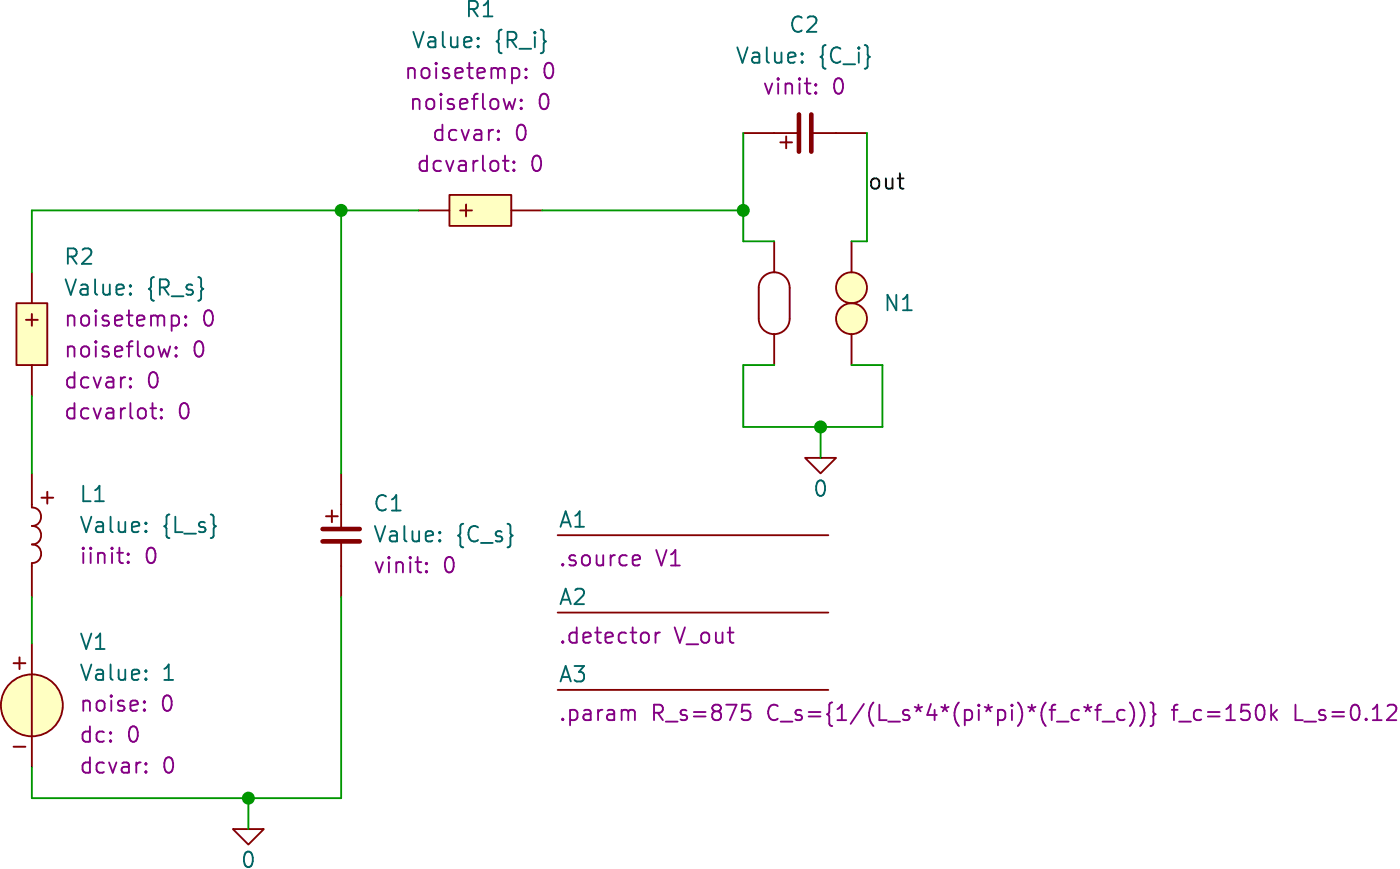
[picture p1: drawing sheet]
(kicad_sch
 (version 20231120)
 (generator "eeschema")
 (generator_version "8.0")
 (paper "A4")
 (title_block
  (title "A1_Ideal_controller_TF"))
 (lib_symbols
  (symbol "SLiCAP:C"
   (pin_numbers hide)
   (pin_names
    (offset 1.016) hide) (exclude_from_sim no) (in_bom yes) (on_board yes)
   (property "Reference" "C?" (at 2.54 3.81 0) (effects (font (size 1.27 1.27)) (justify left)))
   (property "Value" "?" (at 2.54 1.27 0) (show_name) (effects (font (size 1.27 1.27)) (justify left)))
   (property "Footprint" "" (at 2.54 -1.27 0) (effects (font (size 1.27 1.27)) (hide yes)))
   (property "Datasheet" "" (at 2.54 -1.27 0) (effects (font (size 1.27 1.27)) (hide yes)))
   (property "Description" "Capacitor" (at 7.112 -6.096 0) (effects (font (size 1.27 1.27)) (hide yes)))
   (property "model" "C" (at 2.54 -3.81 0) (show_name) (effects (font (size 1.27 1.27)) (justify left) (hide yes)))
   (property "vinit" "0" (at 2.54 -1.27 0) (show_name) (effects (font (size 1.27 1.27)) (justify left)))
   (symbol "C_0_0"
    (text "+" (at -0.762 1.651 0) (effects (font (size 1.27 1.27)))))
   (symbol "C_0_1"
    (polyline (pts (xy -1.524 -0.508) (xy 1.524 -0.508)) (stroke (width 0.381) (type solid)) (fill (type none)))
    (polyline (pts (xy -1.524 0.508) (xy 1.524 0.508)) (stroke (width 0.381) (type solid)) (fill (type none)))
    (polyline (pts (xy 0 -2.54) (xy 0 -0.508)) (stroke (width 0) (type solid)) (fill (type none)))
    (polyline (pts (xy 0 2.54) (xy 0 0.508)) (stroke (width 0) (type solid)) (fill (type none))))
   (symbol "C_1_0"
    (pin passive line (at 0 5.08 270) (length 2.54) (name "1" (effects (font (size 1.27 1.27)))) (number "1" (effects (font (size 1.27 1.27)))))
    (pin passive line (at 0 -5.08 90) (length 2.54) (name "2" (effects (font (size 1.27 1.27)))) (number "2" (effects (font (size 1.27 1.27)))))))
  (symbol "SLiCAP:Command"
   (pin_numbers hide)
   (pin_names
    (offset 0) hide) (exclude_from_sim no) (in_bom yes) (on_board yes)
   (property "Reference" "A?" (at 0 1.27 0) (do_not_autoplace) (effects (font (size 1.27 1.27)) (justify left)))
   (property "Value" "" (at 0 -0.635 0) (effects (font (size 1.27 1.27)) (justify left) (hide yes)))
   (property "Footprint" "" (at 0 -1.27 0) (effects (font (size 1.27 1.27)) (justify left) (hide yes)))
   (property "Datasheet" "" (at 0 -1.27 0) (effects (font (size 1.27 1.27)) (justify left) (hide yes)))
   (property "Description" "SLiCAP command (.lib, .param, .model. subckt}" (at 23.114 -4.064 0) (effects (font (size 1.27 1.27)) (hide yes)))
   (property "command" "?" (at 0 -1.905 0) (do_not_autoplace) (effects (font (size 1.27 1.27)) (justify left)))
   (symbol "Command_0_1"
    (polyline (pts (xy 0 0) (xy 22.225 0)) (stroke (width 0) (type default)) (fill (type none)))))
  (symbol "SLiCAP:GND"
   (power)
   (pin_numbers hide)
   (pin_names
    (offset 0) hide) (exclude_from_sim no) (in_bom yes) (on_board yes)
   (property "Reference" "#0" (at 0 -5.08 0) (effects (font (size 1.27 1.27)) (hide yes)))
   (property "Value" "0" (at 0 -2.54 0) (do_not_autoplace) (effects (font (size 1.27 1.27))))
   (property "Footprint" "" (at 0 0 0) (effects (font (size 1.27 1.27)) (hide yes)))
   (property "Datasheet" "" (at 0 -10.16 0) (effects (font (size 1.27 1.27)) (hide yes)))
   (property "Description" "0V reference potential" (at 0 -7.62 0) (effects (font (size 1.27 1.27)) (hide yes)))
   (symbol "GND_0_1"
    (polyline (pts (xy -1.27 0) (xy 0 -1.27) (xy 1.27 0) (xy -1.27 0)) (stroke (width 0) (type default)) (fill (type none))))
   (symbol "GND_1_1"
    (pin power_in line (at 0 0 0) (length 0) (name "~" (effects (font (size 1.016 1.016)))) (number "1" (effects (font (size 1.016 1.016)))))))
  (symbol "SLiCAP:L"
   (pin_numbers hide)
   (pin_names
    (offset 1.016) hide) (exclude_from_sim no) (in_bom yes) (on_board yes)
   (property "Reference" "L?" (at 2.54 3.81 0) (effects (font (size 1.27 1.27)) (justify left)))
   (property "Value" "?" (at 2.54 1.27 0) (show_name) (effects (font (size 1.27 1.27)) (justify left)))
   (property "Footprint" "" (at 3.175 -3.175 0) (effects (font (size 1.27 1.27)) (hide yes)))
   (property "Datasheet" "" (at 3.175 -3.175 0) (effects (font (size 1.27 1.27)) (hide yes)))
   (property "Description" "Inductor" (at 6.35 -5.334 0) (effects (font (size 1.27 1.27)) (hide yes)))
   (property "model" "L" (at 2.286 -3.302 0) (show_name) (effects (font (size 1.27 1.27)) (justify left) (hide yes)))
   (property "iinit" "0" (at 5.715 -1.27 0) (show_name) (effects (font (size 1.27 1.27))))
   (symbol "L_0_0"
    (text "+" (at 1.27 3.175 0) (effects (font (size 1.27 1.27)))))
   (symbol "L_0_1"
    (arc (start 0 -2.286) (mid 0.759 -1.524) (end 0 -0.762) (stroke (width 0) (type solid)) (fill (type none)))
    (arc (start 0 -0.762) (mid 0.759 0) (end 0 0.762) (stroke (width 0) (type solid)) (fill (type none)))
    (polyline (pts (xy 0 -2.54) (xy 0 -2.286)) (stroke (width 0) (type solid)) (fill (type none)))
    (polyline (pts (xy 0 2.286) (xy 0 2.54)) (stroke (width 0) (type solid)) (fill (type none)))
    (arc (start 0 0.762) (mid 0.759 1.524) (end 0 2.286) (stroke (width 0) (type solid)) (fill (type none))))
   (symbol "L_1_0"
    (pin passive line (at 0 5.08 270) (length 2.54) (name "1" (effects (font (size 1.27 1.27)))) (number "1" (effects (font (size 1.27 1.27)))))
    (pin passive line (at 0 -5.08 90) (length 2.54) (name "2" (effects (font (size 1.27 1.27)))) (number "2" (effects (font (size 1.27 1.27)))))))
  (symbol "SLiCAP:N"
   (pin_numbers hide)
   (pin_names
    (offset 0) hide) (exclude_from_sim no) (in_bom yes) (on_board yes)
   (property "Reference" "N?" (at 1.905 0 0) (effects (font (size 1.27 1.27)) (justify left)))
   (property "Value" "" (at 6.35 -0.635 0) (effects (font (size 1.27 1.27)) (justify left) (hide yes)))
   (property "Footprint" "" (at 0 -1.27 0) (effects (font (size 1.27 1.27)) (justify left) (hide yes)))
   (property "Datasheet" "" (at 0 -1.27 0) (effects (font (size 1.27 1.27)) (justify left) (hide yes)))
   (property "Description" "Nullor" (at 5.08 -4.064 0) (effects (font (size 1.27 1.27)) (hide yes)))
   (property "model" "N" (at 1.905 -1.905 0) (show_name) (effects (font (size 1.27 1.27)) (justify left) (hide yes)))
   (symbol "N_0_1"
    (arc (start -7.62 -1.27) (mid -7.248 -2.168) (end -6.35 -2.54) (stroke (width 0) (type default)) (fill (type none)))
    (arc (start -6.35 -2.54) (mid -5.452 -2.168) (end -5.08 -1.27) (stroke (width 0) (type default)) (fill (type none)))
    (arc (start -6.3499 2.5401) (mid -7.2479 2.1681) (end -7.6199 1.2701) (stroke (width 0) (type default)) (fill (type none)))
    (arc (start -5.0799 1.2701) (mid -5.4519 2.1681) (end -6.3499 2.5401) (stroke (width 0) (type default)) (fill (type none)))
    (polyline (pts (xy -7.62 1.27) (xy -7.62 -1.27)) (stroke (width 0) (type default)) (fill (type none))))
   (symbol "N_1_0"
    (pin power_out line (at 0 5.08 270) (length 2.54) (name "outP" (effects (font (size 1.27 1.27)))) (number "1" (effects (font (size 1.27 1.27)))))
    (pin power_out line (at 0 -5.08 90) (length 2.54) (name "outN" (effects (font (size 1.27 1.27)))) (number "2" (effects (font (size 1.27 1.27))))))
   (symbol "N_1_1"
    (circle (center 0 -1.27) (radius 1.27) (stroke (width 0) (type default)) (fill (type background)))
    (polyline (pts (xy -5.08 1.27) (xy -5.08 -1.27)) (stroke (width 0) (type default)) (fill (type background)))
    (circle (center 0 1.27) (radius 1.27) (stroke (width 0) (type default)) (fill (type background)))
    (pin input line (at -6.35 5.08 270) (length 2.54) (name "inp" (effects (font (size 1.27 1.27)))) (number "3" (effects (font (size 1.27 1.27)))))
    (pin input line (at -6.35 -5.08 90) (length 2.54) (name "inN" (effects (font (size 1.27 1.27)))) (number "4" (effects (font (size 1.27 1.27)))))))
  (symbol "SLiCAP:R"
   (pin_numbers hide)
   (pin_names
    (offset 1.016) hide) (exclude_from_sim no) (in_bom yes) (on_board yes)
   (property "Reference" "R?" (at 1.905 3.81 0) (effects (font (size 1.27 1.27)) (justify left)))
   (property "Value" "?" (at 1.905 1.905 0) (show_name) (effects (font (size 1.27 1.27)) (justify left)))
   (property "Footprint" "" (at 0.635 -3.175 0) (effects (font (size 1.27 1.27)) (hide yes)))
   (property "Datasheet" "" (at 0.635 -3.175 0) (effects (font (size 1.27 1.27)) (hide yes)))
   (property "Description" "Resistor (cannot have zero resistance)" (at 21.082 -5.842 0) (effects (font (size 1.27 1.27)) (hide yes)))
   (property "model" "R" (at 1.905 -3.81 0) (show_name) (effects (font (size 1.27 1.27)) (justify left) (hide yes)))
   (property "noisetemp" "0" (at 1.905 0 0) (show_name) (effects (font (size 1.27 1.27)) (justify left)))
   (property "noiseflow" "0" (at 15.24 0 0) (show_name) (effects (font (size 1.27 1.27)) (justify left)))
   (property "dcvar" "0" (at 1.905 -1.905 0) (show_name) (effects (font (size 1.27 1.27)) (justify left)))
   (property "dcvarlot" "0" (at 15.24 -1.905 0) (show_name) (effects (font (size 1.27 1.27)) (justify left)))
   (symbol "R_0_0"
    (text "+" (at 0 1.27 0) (effects (font (size 1.27 1.27)))))
   (symbol "R_1_0"
    (pin passive line (at 0 5.08 270) (length 2.54) (name "1" (effects (font (size 1.27 1.27)))) (number "1" (effects (font (size 1.27 1.27)))))
    (pin passive line (at 0 -5.08 90) (length 2.54) (name "2" (effects (font (size 1.27 1.27)))) (number "2" (effects (font (size 1.27 1.27))))))
   (symbol "R_1_1"
    (rectangle (start -1.27 2.54) (end 1.27 -2.54) (stroke (width 0) (type solid)) (fill (type background)))))
  (symbol "SLiCAP:V"
   (pin_numbers hide)
   (pin_names
    (offset 0) hide) (exclude_from_sim no) (in_bom yes) (on_board yes)
   (property "Reference" "V?" (at 3.175 4.445 0) (effects (font (size 1.27 1.27)) (justify left)))
   (property "Value" "?" (at 3.175 2.54 0) (show_name) (effects (font (size 1.27 1.27)) (justify left)))
   (property "Footprint" "" (at 0 -1.27 0) (effects (font (size 1.27 1.27)) (justify left) (hide yes)))
   (property "Datasheet" "" (at 0 -1.27 0) (effects (font (size 1.27 1.27)) (justify left) (hide yes)))
   (property "Description" "Independent voltage source" (at 16.51 -7.112 0) (effects (font (size 1.27 1.27)) (hide yes)))
   (property "noise" "0" (at 3.175 -3.175 0) (show_name) (effects (font (size 1.27 1.27)) (justify left)))
   (property "dc" "0" (at 3.175 0.635 0) (show_name) (effects (font (size 1.27 1.27)) (justify left)))
   (property "dcvar" "0" (at 3.175 -1.27 0) (show_name) (effects (font (size 1.27 1.27)) (justify left)))
   (property "model" "V" (at 3.175 -5.08 0) (show_name) (effects (font (size 1.27 1.27)) (justify left) (hide yes)))
   (symbol "V_0_0"
    (text "+" (at -1.016 3.556 0) (effects (font (size 1.27 1.27))))
    (text "-" (at -1.016 -3.302 0) (effects (font (size 1.27 1.27))))
    (pin power_out line (at 0 5.08 270) (length 2.54) (name "p" (effects (font (size 1.27 1.27)))) (number "1" (effects (font (size 1.27 1.27)))))
    (pin power_out line (at 0 -5.08 90) (length 2.54) (name "n" (effects (font (size 1.27 1.27)))) (number "2" (effects (font (size 1.27 1.27))))))
   (symbol "V_0_1"
    (polyline (pts (xy 0 2.54) (xy 0 -2.54)) (stroke (width 0) (type solid)) (fill (type none))))
   (symbol "V_1_0"
    (circle (center 0 0) (radius 2.54) (stroke (width 0) (type solid)) (fill (type background))))))
 (junction
  (at 107.95 123.19)
  (diameter 0)
  (color 0 0 0 0))
 (junction
  (at 148.59 74.93)
  (diameter 0)
  (color 0 0 0 0))
 (junction
  (at 154.94 92.71)
  (diameter 0)
  (color 0 0 0 0))
 (junction
  (at 115.57 74.93)
  (diameter 0)
  (color 0 0 0 0))
 (wire
  (pts (xy 90.17 123.19) (xy 107.95 123.19))
  (stroke (width 0) (type default)))
 (wire
  (pts (xy 160.02 87.63) (xy 157.48 87.63))
  (stroke (width 0) (type default)))
 (wire
  (pts (xy 158.75 77.47) (xy 157.48 77.47))
  (stroke (width 0) (type default)))
 (wire
  (pts (xy 90.17 80.01) (xy 90.17 74.93))
  (stroke (width 0) (type default)))
 (wire
  (pts (xy 148.59 92.71) (xy 154.94 92.71))
  (stroke (width 0) (type default)))
 (wire
  (pts (xy 151.13 77.47) (xy 148.59 77.47))
  (stroke (width 0) (type default)))
 (wire
  (pts (xy 90.17 74.93) (xy 115.57 74.93))
  (stroke (width 0) (type default)))
 (wire
  (pts (xy 148.59 74.93) (xy 148.59 68.58))
  (stroke (width 0) (type default)))
 (wire
  (pts (xy 160.02 92.71) (xy 160.02 87.63))
  (stroke (width 0) (type default)))
 (wire
  (pts (xy 115.57 74.93) (xy 115.57 96.52))
  (stroke (width 0) (type default)))
 (wire
  (pts (xy 107.95 123.19) (xy 107.95 125.73))
  (stroke (width 0) (type default)))
 (wire
  (pts (xy 132.08 74.93) (xy 148.59 74.93))
  (stroke (width 0) (type default)))
 (wire
  (pts (xy 90.17 120.65) (xy 90.17 123.19))
  (stroke (width 0) (type default)))
 (wire
  (pts (xy 148.59 77.47) (xy 148.59 74.93))
  (stroke (width 0) (type default)))
 (wire
  (pts (xy 151.13 87.63) (xy 148.59 87.63))
  (stroke (width 0) (type default)))
 (wire
  (pts (xy 90.17 90.17) (xy 90.17 96.52))
  (stroke (width 0) (type default)))
 (wire
  (pts (xy 158.75 68.58) (xy 158.75 77.47))
  (stroke (width 0) (type default)))
 (wire
  (pts (xy 148.59 87.63) (xy 148.59 92.71))
  (stroke (width 0) (type default)))
 (wire
  (pts (xy 115.57 106.68) (xy 115.57 123.19))
  (stroke (width 0) (type default)))
 (wire
  (pts (xy 154.94 92.71) (xy 160.02 92.71))
  (stroke (width 0) (type default)))
 (wire
  (pts (xy 154.94 92.71) (xy 154.94 95.25))
  (stroke (width 0) (type default)))
 (wire
  (pts (xy 90.17 106.68) (xy 90.17 110.49))
  (stroke (width 0) (type default)))
 (wire
  (pts (xy 115.57 123.19) (xy 107.95 123.19))
  (stroke (width 0) (type default)))
 (wire
  (pts (xy 115.57 74.93) (xy 121.92 74.93))
  (stroke (width 0) (type default)))
 (label "out"
  (at 158.75 73.66 0)
  (fields_autoplaced yes)
  (effects (font (size 1.27 1.27)) (justify left bottom)))
 (symbol
  (lib_id "SLiCAP:L")
  (at 90.17 101.6 0)
  (unit 1)
  (exclude_from_sim no)
  (in_bom yes)
  (on_board yes)
  (dnp no)
  (fields_autoplaced yes)
  (property "Reference" "L1" (at 93.98 98.2316 0) (effects (font (size 1.27 1.27)) (justify left)))
  (property "Value" "{L_s}" (at 93.98 100.7716 0) (show_name yes) (effects (font (size 1.27 1.27)) (justify left)))
  (property "Footprint" "" (at 93.345 104.775 0) (effects (font (size 1.27 1.27)) (hide yes)))
  (property "Datasheet" "" (at 93.345 104.775 0) (effects (font (size 1.27 1.27)) (hide yes)))
  (property "Description" "Inductor" (at 96.52 106.934 0) (effects (font (size 1.27 1.27)) (hide yes)))
  (property "model" "L" (at 92.456 104.902 0) (show_name yes) (effects (font (size 1.27 1.27)) (justify left) (hide yes)))
  (property "iinit" "0" (at 93.98 103.3116 0) (show_name yes) (effects (font (size 1.27 1.27)) (justify left)))
  (pin "1")
  (pin "2"))
 (symbol
  (lib_id "SLiCAP:Command")
  (at 133.35 101.6 0)
  (unit 1)
  (exclude_from_sim no)
  (in_bom yes)
  (on_board yes)
  (dnp no)
  (fields_autoplaced yes)
  (property "Reference" "A1" (at 133.35 100.33 0) (do_not_autoplace yes) (effects (font (size 1.27 1.27)) (justify left)))
  (property "Value" "~" (at 133.35 102.235 0) (effects (font (size 1.27 1.27)) (justify left) (hide yes)))
  (property "Footprint" "" (at 133.35 102.87 0) (effects (font (size 1.27 1.27)) (justify left) (hide yes)))
  (property "Datasheet" "" (at 133.35 102.87 0) (effects (font (size 1.27 1.27)) (justify left) (hide yes)))
  (property "Description" "SLiCAP command (.lib, .param, .model. subckt}" (at 156.464 105.664 0) (effects (font (size 1.27 1.27)) (hide yes)))
  (property "command" ".source V1" (at 133.35 103.505 0) (do_not_autoplace yes) (effects (font (size 1.27 1.27)) (justify left))))
 (symbol
  (lib_id "SLiCAP:R")
  (at 90.17 85.09 0)
  (unit 1)
  (exclude_from_sim no)
  (in_bom yes)
  (on_board yes)
  (dnp no)
  (fields_autoplaced yes)
  (property "Reference" "R2" (at 92.71 78.7399 0) (effects (font (size 1.27 1.27)) (justify left)))
  (property "Value" "{R_s}" (at 92.71 81.2799 0) (show_name yes) (effects (font (size 1.27 1.27)) (justify left)))
  (property "Footprint" "" (at 90.805 88.265 0) (effects (font (size 1.27 1.27)) (hide yes)))
  (property "Datasheet" "" (at 90.805 88.265 0) (effects (font (size 1.27 1.27)) (hide yes)))
  (property "Description" "Resistor (cannot have zero resistance)" (at 111.252 90.932 0) (effects (font (size 1.27 1.27)) (hide yes)))
  (property "model" "R" (at 92.075 88.9 0) (show_name yes) (effects (font (size 1.27 1.27)) (justify left) (hide yes)))
  (property "noisetemp" "0" (at 92.71 83.8199 0) (show_name yes) (effects (font (size 1.27 1.27)) (justify left)))
  (property "noiseflow" "0" (at 92.71 86.3599 0) (show_name yes) (effects (font (size 1.27 1.27)) (justify left)))
  (property "dcvar" "0" (at 92.71 88.8999 0) (show_name yes) (effects (font (size 1.27 1.27)) (justify left)))
  (property "dcvarlot" "0" (at 92.71 91.4399 0) (show_name yes) (effects (font (size 1.27 1.27)) (justify left)))
  (pin "2")
  (pin "1"))
 (symbol
  (lib_id "SLiCAP:R")
  (at 127 74.93 90)
  (unit 1)
  (exclude_from_sim no)
  (in_bom yes)
  (on_board yes)
  (dnp no)
  (fields_autoplaced yes)
  (property "Reference" "R1" (at 127 58.42 90) (effects (font (size 1.27 1.27))))
  (property "Value" "{R_i}" (at 127 60.96 90) (show_name yes) (effects (font (size 1.27 1.27))))
  (property "Footprint" "" (at 130.175 74.295 0) (effects (font (size 1.27 1.27)) (hide yes)))
  (property "Datasheet" "" (at 130.175 74.295 0) (effects (font (size 1.27 1.27)) (hide yes)))
  (property "Description" "Resistor (cannot have zero resistance)" (at 132.842 53.848 0) (effects (font (size 1.27 1.27)) (hide yes)))
  (property "model" "R" (at 130.81 73.025 0) (show_name yes) (effects (font (size 1.27 1.27)) (justify left) (hide yes)))
  (property "noisetemp" "0" (at 127 63.5 90) (show_name yes) (effects (font (size 1.27 1.27))))
  (property "noiseflow" "0" (at 127 66.04 90) (show_name yes) (effects (font (size 1.27 1.27))))
  (property "dcvar" "0" (at 127 68.58 90) (show_name yes) (effects (font (size 1.27 1.27))))
  (property "dcvarlot" "0" (at 127 71.12 90) (show_name yes) (effects (font (size 1.27 1.27))))
  (pin "2")
  (pin "1"))
 (symbol
  (lib_id "SLiCAP:GND")
  (at 107.95 125.73 0)
  (unit 1)
  (exclude_from_sim no)
  (in_bom yes)
  (on_board yes)
  (dnp no)
  (fields_autoplaced yes)
  (property "Reference" "#01" (at 107.95 130.81 0) (effects (font (size 1.27 1.27)) (hide yes)))
  (property "Value" "0" (at 107.95 128.27 0) (do_not_autoplace yes) (effects (font (size 1.27 1.27))))
  (property "Footprint" "" (at 107.95 125.73 0) (effects (font (size 1.27 1.27)) (hide yes)))
  (property "Datasheet" "" (at 107.95 135.89 0) (effects (font (size 1.27 1.27)) (hide yes)))
  (property "Description" "0V reference potential" (at 107.95 133.35 0) (effects (font (size 1.27 1.27)) (hide yes)))
  (pin "1"))
 (symbol
  (lib_id "SLiCAP:Command")
  (at 133.35 107.95 0)
  (unit 1)
  (exclude_from_sim no)
  (in_bom yes)
  (on_board yes)
  (dnp no)
  (fields_autoplaced yes)
  (property "Reference" "A2" (at 133.35 106.68 0) (do_not_autoplace yes) (effects (font (size 1.27 1.27)) (justify left)))
  (property "Value" "~" (at 133.35 108.585 0) (effects (font (size 1.27 1.27)) (justify left) (hide yes)))
  (property "Footprint" "" (at 133.35 109.22 0) (effects (font (size 1.27 1.27)) (justify left) (hide yes)))
  (property "Datasheet" "" (at 133.35 109.22 0) (effects (font (size 1.27 1.27)) (justify left) (hide yes)))
  (property "Description" "SLiCAP command (.lib, .param, .model. subckt}" (at 156.464 112.014 0) (effects (font (size 1.27 1.27)) (hide yes)))
  (property "command" ".detector V_out" (at 133.35 109.855 0) (do_not_autoplace yes) (effects (font (size 1.27 1.27)) (justify left))))
 (symbol
  (lib_id "SLiCAP:N")
  (at 157.48 82.55 0)
  (unit 1)
  (exclude_from_sim no)
  (in_bom yes)
  (on_board yes)
  (dnp no)
  (fields_autoplaced yes)
  (property "Reference" "N1" (at 160.02 82.5498 0) (effects (font (size 1.27 1.27)) (justify left)))
  (property "Value" "~" (at 163.83 83.185 0) (effects (font (size 1.27 1.27)) (justify left) (hide yes)))
  (property "Footprint" "" (at 157.48 83.82 0) (effects (font (size 1.27 1.27)) (justify left) (hide yes)))
  (property "Datasheet" "" (at 157.48 83.82 0) (effects (font (size 1.27 1.27)) (justify left) (hide yes)))
  (property "Description" "Nullor" (at 162.56 86.614 0) (effects (font (size 1.27 1.27)) (hide yes)))
  (property "model" "N" (at 159.385 84.455 0) (show_name yes) (effects (font (size 1.27 1.27)) (justify left) (hide yes)))
  (pin "4")
  (pin "1")
  (pin "2")
  (pin "3"))
 (symbol
  (lib_id "SLiCAP:GND")
  (at 154.94 95.25 0)
  (unit 1)
  (exclude_from_sim no)
  (in_bom yes)
  (on_board yes)
  (dnp no)
  (fields_autoplaced yes)
  (property "Reference" "#02" (at 154.94 100.33 0) (effects (font (size 1.27 1.27)) (hide yes)))
  (property "Value" "0" (at 154.94 97.79 0) (do_not_autoplace yes) (effects (font (size 1.27 1.27))))
  (property "Footprint" "" (at 154.94 95.25 0) (effects (font (size 1.27 1.27)) (hide yes)))
  (property "Datasheet" "" (at 154.94 105.41 0) (effects (font (size 1.27 1.27)) (hide yes)))
  (property "Description" "0V reference potential" (at 154.94 102.87 0) (effects (font (size 1.27 1.27)) (hide yes)))
  (pin "1"))
 (symbol
  (lib_id "SLiCAP:C")
  (at 153.67 68.58 90)
  (unit 1)
  (exclude_from_sim no)
  (in_bom yes)
  (on_board yes)
  (dnp no)
  (fields_autoplaced yes)
  (property "Reference" "C2" (at 153.6037 59.69 90) (effects (font (size 1.27 1.27))))
  (property "Value" "{C_i}" (at 153.6037 62.23 90) (show_name yes) (effects (font (size 1.27 1.27))))
  (property "Footprint" "" (at 154.94 66.04 0) (effects (font (size 1.27 1.27)) (hide yes)))
  (property "Datasheet" "" (at 154.94 66.04 0) (effects (font (size 1.27 1.27)) (hide yes)))
  (property "Description" "Capacitor" (at 159.766 61.468 0) (effects (font (size 1.27 1.27)) (hide yes)))
  (property "model" "C" (at 157.48 66.04 0) (show_name yes) (effects (font (size 1.27 1.27)) (justify left) (hide yes)))
  (property "vinit" "0" (at 153.6037 64.77 90) (show_name yes) (effects (font (size 1.27 1.27))))
  (pin "2")
  (pin "1"))
 (symbol
  (lib_id "SLiCAP:V")
  (at 90.17 115.57 0)
  (unit 1)
  (exclude_from_sim no)
  (in_bom yes)
  (on_board yes)
  (dnp no)
  (fields_autoplaced yes)
  (property "Reference" "V1" (at 93.98 110.3629 0) (effects (font (size 1.27 1.27)) (justify left)))
  (property "Value" "1" (at 93.98 112.9029 0) (show_name yes) (effects (font (size 1.27 1.27)) (justify left)))
  (property "Footprint" "" (at 90.17 116.84 0) (effects (font (size 1.27 1.27)) (justify left) (hide yes)))
  (property "Datasheet" "" (at 90.17 116.84 0) (effects (font (size 1.27 1.27)) (justify left) (hide yes)))
  (property "Description" "Independent voltage source" (at 106.68 122.682 0) (effects (font (size 1.27 1.27)) (hide yes)))
  (property "noise" "0" (at 93.98 115.4429 0) (show_name yes) (effects (font (size 1.27 1.27)) (justify left)))
  (property "dc" "0" (at 93.98 117.9829 0) (show_name yes) (effects (font (size 1.27 1.27)) (justify left)))
  (property "dcvar" "0" (at 93.98 120.5229 0) (show_name yes) (effects (font (size 1.27 1.27)) (justify left)))
  (property "model" "V" (at 93.345 120.65 0) (show_name yes) (effects (font (size 1.27 1.27)) (justify left) (hide yes)))
  (pin "2")
  (pin "1"))
 (symbol
  (lib_id "SLiCAP:Command")
  (at 133.35 114.3 0)
  (unit 1)
  (exclude_from_sim no)
  (in_bom yes)
  (on_board yes)
  (dnp no)
  (fields_autoplaced yes)
  (property "Reference" "A3" (at 133.35 113.03 0) (do_not_autoplace yes) (effects (font (size 1.27 1.27)) (justify left)))
  (property "Value" "~" (at 133.35 114.935 0) (effects (font (size 1.27 1.27)) (justify left) (hide yes)))
  (property "Footprint" "" (at 133.35 115.57 0) (effects (font (size 1.27 1.27)) (justify left) (hide yes)))
  (property "Datasheet" "" (at 133.35 115.57 0) (effects (font (size 1.27 1.27)) (justify left) (hide yes)))
  (property "Description" "SLiCAP command (.lib, .param, .model. subckt}" (at 156.464 118.364 0) (effects (font (size 1.27 1.27)) (hide yes)))
  (property "command" ".param R_s=875 C_s={1/(L_s*4*(pi*pi)*(f_c*f_c))} f_c=150k L_s=0.12" (at 133.35 116.205 0) (do_not_autoplace yes) (effects (font (size 1.27 1.27)) (justify left))))
 (symbol
  (lib_id "SLiCAP:C")
  (at 115.57 101.6 0)
  (unit 1)
  (exclude_from_sim no)
  (in_bom yes)
  (on_board yes)
  (dnp no)
  (fields_autoplaced yes)
  (property "Reference" "C1" (at 118.11 98.9936 0) (effects (font (size 1.27 1.27)) (justify left)))
  (property "Value" "{C_s}" (at 118.11 101.5336 0) (show_name yes) (effects (font (size 1.27 1.27)) (justify left)))
  (property "Footprint" "" (at 118.11 102.87 0) (effects (font (size 1.27 1.27)) (hide yes)))
  (property "Datasheet" "" (at 118.11 102.87 0) (effects (font (size 1.27 1.27)) (hide yes)))
  (property "Description" "Capacitor" (at 122.682 107.696 0) (effects (font (size 1.27 1.27)) (hide yes)))
  (property "model" "C" (at 118.11 105.41 0) (show_name yes) (effects (font (size 1.27 1.27)) (justify left) (hide yes)))
  (property "vinit" "0" (at 118.11 104.0736 0) (show_name yes) (effects (font (size 1.27 1.27)) (justify left)))
  (pin "2")
  (pin "1"))
 (sheet_instances
  (path ""
   (page "1"))))
